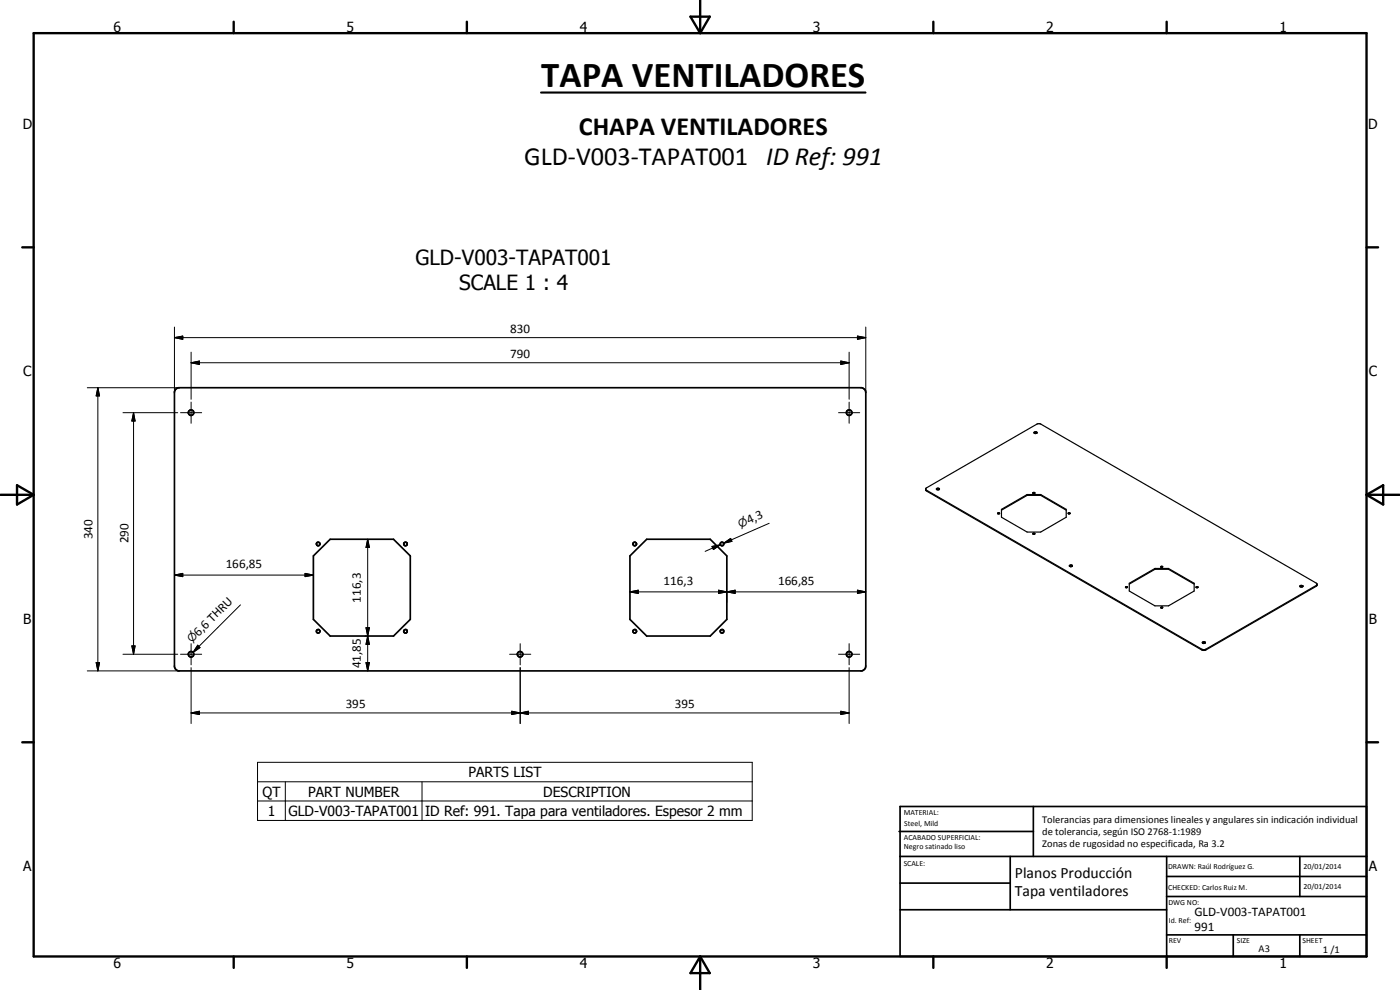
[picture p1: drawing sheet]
<svg xmlns="http://www.w3.org/2000/svg" width="420mm" height="297mm" viewBox="0 0 420 297" stroke-linecap="round" stroke-linejoin="round" font-family="sans-serif">
<g fill="none" stroke="#000" stroke-width=".51">
<path d="M52.8 116.8l.7-.5 205.4 .1a1.49 1.49 0 0 1 .9 1.4v82a1.51 1.51 0 0 1-1.2 1.5l-205.3-.1-.5-.3-.4-.8v-82.6zM94.1 166.8l5-5h19l5 5v19l-5 5h-19l-5-5zM189 166.8l5.1-5h19l5 5v19l-5 5h-19l-5.1-5zM269.8 249.5h40.3M270.1 242h140v45h-140zM270.1 257h140M303.2 257v16M310.1 242v15M350.1 257v30M390.1 257v12M270.1 265h33.1M270.1 273h80"/>
<path d="M350.1 269h60M350.1 263h60M350.1 280.5h60M370.1 280.5v6.5M390.1 280.5v6.5"/>
<circle cx="57.3" cy="123.8" r=".83"/>
<circle cx="254.8" cy="123.8" r=".82"/>
<circle cx="95.5" cy="163.2" r=".55"/>
<circle cx="121.7" cy="163.2" r=".53"/>
<circle cx="190.5" cy="163.2" r=".54"/>
<circle cx="216.7" cy="163.2" r=".53"/>
<circle cx="57.4" cy="196.3" r=".83"/>
<circle cx="95.5" cy="189.4" r=".53"/>
<circle cx="121.7" cy="189.4" r=".53"/>
<circle cx="156.1" cy="196.3" r=".83"/>
<circle cx="190.5" cy="189.4" r=".54"/>
<circle cx="216.7" cy="189.4" r=".53"/>
<circle cx="254.8" cy="196.3" r=".83"/>
</g>
<g fill="none" stroke="#000" stroke-width=".35">
<path d="M310.3 129.9h.9M310.3 129.7l.4-.2 .5 .2a.42 .42 0 0 1-.4 .4 .42 .42 0 0 1-.5-.4zM277.8 146.7l.2 .4 82.8 47.8 1.1-.1 33.4-19.4M277.9 146.5l33.3-19.2 1-.1 82.8 47.8 .3 .7-33.4 19.3-1.1 .1-82.8-47.8-.2-.3zM281 146.8a.51 .51 0 0 1 .5-.3 .51 .51 0 0 1 .5 .2l-.1 .2M281 146.8l.4 .2 .5-.1M281.1 146.9l.3-.2 .5 .2M299.4 154l.4-.2 .2 .3-.5 .1zM299.5 154.1h.4M308.3 148.6h4M308.3 148.6l-7.7 4.5M308.3 148.4l-7.7 4.4v2.4l7.7 4.4h4l7.7-4.4v-2.4l-7.7-4.4"/>
<path d="M308.3 148.4h4M308.3 148.4v.2M310 147.8v.2M310 148h.5M310 147.8l.4-.1 .2 .3h-.6M310 147.8h.1M312.3 148.6l7.7 4.5M312.3 148.4v.2M320.6 154.1l.1-.3 .4 .3M320.6 154.1h.5M310 160.1l.1 .2h.4M310 160.3h.5"/>
<path d="M310 160l.6 .1-.1 .2M310 160v.1M321 169.9l.3-.2 .5 .2M321 169.6h.8a.37 .37 0 0 1-.4 .5 .37 .37 0 0 1-.4-.5zM337.8 176.1l.4-.1 .2 .3-.4 .1zM337.9 176.3h.4M346.6 170.8h4.1M346.6 170.8l-7.7 4.5M346.6 170.6l-7.7 4.4v2.3l7.7 4.5h4.1l7.7-4.5v-2.3l-7.7-4.4M346.6 170.6h4.1M346.6 170.6v.2M348.4 170.2h.5"/>
<path d="M348.4 169.9l.5 .2-.4 .1zM350.7 170.8l7.7 4.5M350.7 170.6v.2M359 176.1v.2M359 176.3h.5M359 176.1h.6M359 176.1h.1M359.6 176.2l-.6 .1M359.6 176.1v.1M390.2 176l.3-.1 .5 .1M390.2 175.7h.7l.2 .2a.56 .56 0 0 1-1 0zM348.4 182.2l.4-.1 .1 .2a.27 .27 0 0 1-.3 .2 .27 .27 0 0 1-.2-.3z"/>
<path d="M348.8 182.4h-.4M360.9 192.9h.8M361.7 192.7a.46 .46 0 0 0-.5-.2 .46 .46 0 0 0-.3 .5l.4 .1 .4-.2M361.7 192.7h.1M361.7 192.7v.2"/>
</g>
<g fill="none" stroke="#000" stroke-width=".71">
<path d="M10.1 9.9h400v277.1h-400zM70.1 6.5v3.4M140.1 6.5v3.4M207.2 5h5.8l-2.9 4.9zM210.1 0v9.9M280.1 6.5v3.4M350.1 6.5v3.4M6.7 74.2h3.4M410.1 74.2h3.5M.1 148.5h10M5.1 145.6l5 2.9-5 2.9zM410.1 148.5h10"/>
<path d="M410.1 148.5l5-2.9v5.8zM6.7 222.7h3.4M410.1 222.7h3.5M70.1 287v3.4M140.1 287v3.4M210.1 287v10M210.1 287l2.9 5h-5.8zM280.1 287v3.4M350.1 287v3.4"/>
</g>
<g fill="none" stroke="#000" stroke-width=".3">
<path d="M52.4 98.1v19.7M259.8 98.1v19.7M26.2 116.3h27.6M29.4 116.3l.5 2.5h-1zM29.4 116.3v85M52.4 101.3l2.5-.5v1zM52.4 101.3h207.4M57.4 108.8l2.4-.5v1zM57.4 105.7v14.1M57.4 108.8h197.4M252.3 108.3l2.5 .5-2.5 .5zM254.8 105.7v14.1"/>
<path d="M257.3 100.8l2.5 .5-2.5 .5zM36.9 123.8h16.4M40.1 123.8l.4 2.5h-.9zM40.1 123.8v72.5M54.2 123.8h6.3M57.4 120.6v6.4M251.7 123.8h6.3M254.8 120.6v6.4M230.8 157l-13.6 6M52.4 172.6l2.5-.6v1zM52.4 172.6h41.7M91.6 172l2.5 .6-2.5 .4z"/>
<path d="M110.4 161.8l.5 2.5h-1.1zM110.4 161.8v39.5M189 177.6l2.5-.5v1zM189 177.6h70.8M213.7 164l2.5-.6-2.1 1.5zM215.6 177.1l2.5 .5-2.5 .5zM216.2 163.4l-4.6 2M217.2 163l2.1-1.5 .4 .9zM218.1 177.6l2.5-.5v1zM218.1 177.6v3.2M219.5 162l-2.3 1M257.3 177.1l2.5 .5-2.5 .5z"/>
<path d="M28.9 198.8h1l-.5 2.5zM36.9 196.3h16.4M39.6 193.8h.9l-.4 2.5zM54.2 196.3h6.3M57.4 193.1v6.4M59.3 193.6l.7 .7-2.1 1.4zM72.2 181.5l-14.3 14.2M109.6 190.8h.8M109.8 188.3h1.1l-.5 2.5zM109.8 198.8h1.1l-.5 2.5zM109.8 188.3l1.1 5h-1.1l1.1-5zM110.4 190.8l.5 2.5h-1.1z"/>
<path d="M152.9 196.3h6.4M156.1 193.1v6.4M251.7 196.3h6.3M254.8 193.1v6.4M26.2 201.3h27.6M57.4 213.9l2.4-.5v1zM57.4 200.3v16.8M57.4 213.9h197.4M153.6 213.4l2.5 .5-2.5 .5zM156.1 213.9l2.5-.5v1zM156.1 200.3v16.8M252.3 213.4l2.5 .5-2.5 .5z"/>
<path d="M254.8 200.3v16.8M77.3 228.7h148.5v17.5h-148.5zM77.3 234.6h148.5M85.6 234.6v11.6M126.6 234.6v11.6M77.3 240.3h148.5"/>
</g>
<path d="M162.4 27.8h97.3" fill="none" stroke="#000" stroke-width=".63"/>
<g fill="#000">
<path d="M29.4 116.3l.5 2.5h-1zM52.4 101.3l2.5-.5v1zM57.4 108.8l2.4-.5v1zM252.3 108.3l2.5 .5-2.5 .5zM257.3 100.8l2.5 .5-2.5 .5zM40.1 123.8l.4 2.5h-.9zM52.4 172.6l2.5-.6v1zM91.6 172l2.5 .6-2.5 .4zM110.4 161.8l.5 2.5h-1.1zM189 177.6l2.5-.5v1zM213.7 164l2.5-.6-2.1 1.5zM215.6 177.1l2.5 .5-2.5 .5z"/>
<path d="M217.2 163l2.1-1.5 .4 .9zM218.1 177.6l2.5-.5v1zM257.3 177.1l2.5 .5-2.5 .5zM28.9 198.8h1l-.5 2.5zM39.6 193.8h.9l-.4 2.5zM59.3 193.6l.7 .7-2.1 1.4zM109.8 188.3h1.1l-.5 2.5zM109.8 198.8h1.1l-.5 2.5zM110.4 190.8l.5 2.5h-1.1zM57.4 213.9l2.4-.5v1zM153.6 213.4l2.5 .5-2.5 .5zM156.1 213.9l2.5-.5v1z"/>
<path d="M252.3 213.4l2.5 .5-2.5 .5z"/>
</g>
<text font-size="11" x="162.4" y="26.2">TAPA VENTILADORES</text>
<g font-size="7.9">
<text x="173.7" y="40.5">CHAPA VENTILADORES</text>
<text x="157.3" y="49.5">GLD-V003-TAPAT001 ID Ref: 991</text>
</g>
<g font-size="6.3">
<text x="124.7" y="79.4">GLD-V003-TAPAT001</text>
<text x="137.8" y="86.9">SCALE 1 : 4</text>
</g>
<g font-size="4.7">
<text x="304.6" y="263.5">Planos Producción</text>
<text x="304.6" y="268.9">Tapa ventiladores</text>
</g>
<g font-size="4.2">
<text x="34" y="9.6">6</text>
<text x="104" y="9.6">5</text>
<text x="174" y="9.6">4</text>
<text x="244" y="9.6">3</text>
<text x="314" y="9.6">2</text>
<text x="384" y="9.6">1</text>
<text x="6.8" y="38.7">D</text>
<text x="410.6" y="38.7">D</text>
<text x="7" y="112.9">C</text>
<text x="410.8" y="112.9">C</text>
<text x="7" y="187.1">B</text>
<text x="410.8" y="187.1">B</text>
<text x="140.6" y="233.2">PARTS LIST</text>
<text x="78.8" y="239">QT</text>
<text x="92.4" y="239">PART NUMBER</text>
<text x="163.1" y="239">DESCRIPTION</text>
<text x="80.3" y="244.8">1</text>
<text x="86.6" y="244.8">GLD-V003-TAPAT001</text>
<text x="127.6" y="244.9">ID Ref: 991. Tapa para ventiladores. Espesor 2 mm</text>
<text x="7" y="261.4">A</text>
<text x="410.8" y="261.4">A</text>
<text x="34" y="290.4">6</text>
<text x="104" y="290.4">5</text>
<text x="174" y="290.4">4</text>
<text x="244" y="290.4">3</text>
<text x="314" y="290.4">2</text>
<text x="384" y="290.4">1</text>
</g>
<g font-size="3.9">
<text x="153.1" y="99.8">830</text>
<text x="153.1" y="107.3">790</text>
<text x="27.8" y="161.8" transform="rotate(-90 27.8 161.8)">340</text>
<text x="224.7" y="157.4" transform="rotate(-24 224.7 157.4)">4,3</text>
<text x="38.6" y="163.1" transform="rotate(-90 38.6 163.1)">290</text>
<text x="67.8" y="170.5">166,85</text>
<text x="199.1" y="175.5">116,3</text>
<text x="233.5" y="175.5">166,85</text>
<text x="108.3" y="180.8" transform="rotate(-90 108.3 180.8)">116,3</text>
<text x="59.6" y="191.1" transform="rotate(-45 59.6 191.1)">6,6 THRU</text>
<text x="108.3" y="200.6" transform="rotate(-90 108.3 200.6)">41,85</text>
<text x="103.7" y="212.3">395</text>
<text x="202.5" y="212.3">395</text>
<text x="358.5" y="275">GLD-V003-TAPAT001</text>
<text x="358.5" y="279.4">991</text>
</g>
<g font-size="3.3">
<text x="222.2" y="158.5" transform="rotate(-24 222.2 158.5)">n</text>
<text x="57.6" y="193" transform="rotate(-45 57.6 193)">n</text>
</g>
<g font-size="3.1">
<text x="312.7" y="246.8">Tolerancias para dimensiones lineales y angulares sin indicación individual</text>
<text x="312.7" y="250.4">de tolerancia, según ISO 2768-1:1989</text>
<text x="312.7" y="254">Zonas de rugosidad no especificada, Ra 3.2</text>
<text x="377.7" y="285.6">A3</text>
<text x="397" y="285.9">1 /1</text>
</g>
<g font-size="2.4">
<text x="271.2" y="244.4">MATERIAL:</text>
<text x="271.3" y="252">ACABADO SUPERFICIAL:</text>
<text x="271.4" y="247.9">Steel, Mild</text>
<text x="271.3" y="254.6">Negro satinado liso</text>
<text x="271.2" y="259.7">SCALE:</text>
<text x="350.6" y="260.8">DRAWN: Raúl Rodríguez G.</text>
<text x="391.2" y="260.6">20/01/2014</text>
<text x="350.6" y="267">CHECKED: Carlos Ruiz M.</text>
<text x="391.2" y="266.7">20/01/2014</text>
<text x="350.6" y="271.4">DWG NO:</text>
<text x="350.8" y="276.9">Id. Ref:</text>
<text x="350.8" y="282.8">REV</text>
<text x="371.2" y="282.9">SIZE</text>
<text x="390.9" y="282.9">SHEET</text>
</g>
</svg>
